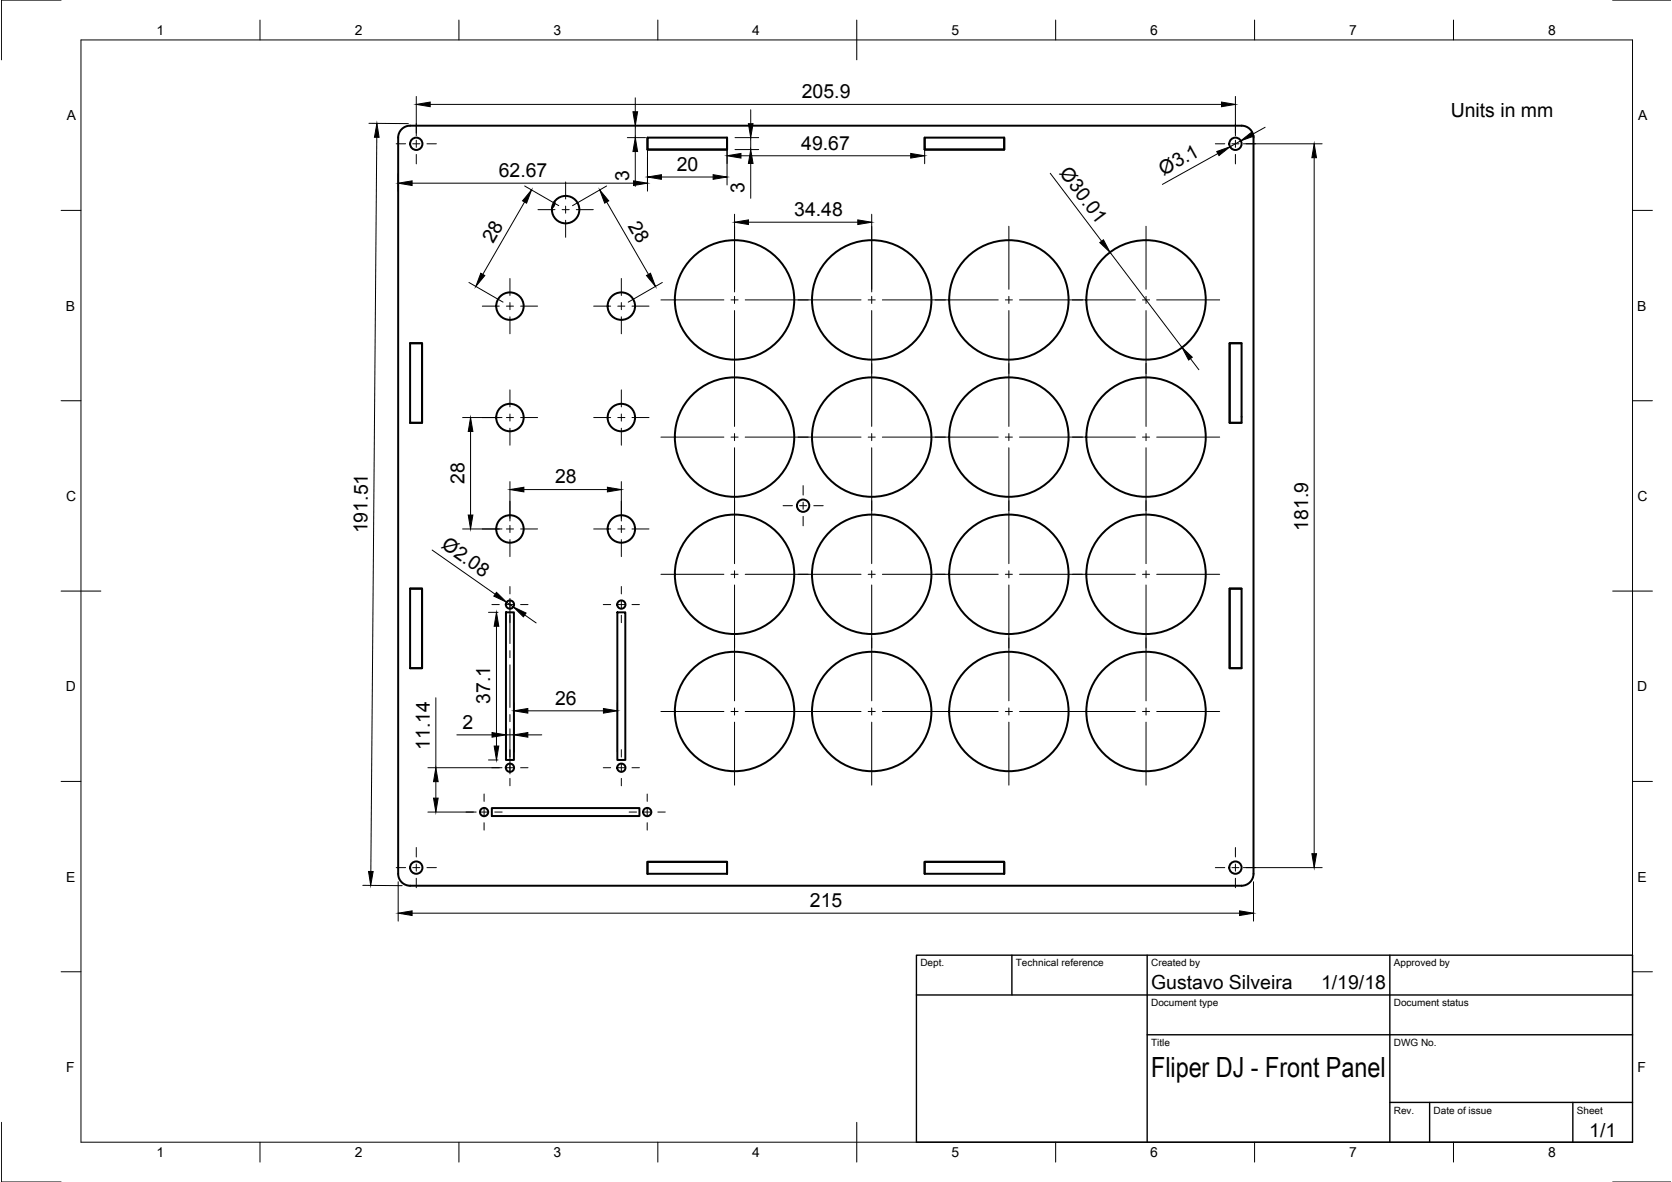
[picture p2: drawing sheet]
<svg xmlns="http://www.w3.org/2000/svg" width="420mm" height="297mm" viewBox="0 0 420 297" stroke-linecap="round" stroke-linejoin="round" font-family="sans-serif">
<g fill="none" stroke="#000" stroke-width=".5">
<path d="M100.7 32.7a2.99 2.99 0 0 1 2.3-1.1h209a3 3 0 0 1 3 3v184.9a3 3 0 0 1-3 3h-209a3 3 0 0 1-3-3v-184.9l.1-.7zM162.7 34.6v3h20v-3M162.7 34.6h20v3h-20zM232.3 34.6v3h20v-3M232.3 34.6h20v3h-20zM139.3 50.7l-.1 1-.5 .5M103 86.2h3.1v20h-3.1M103 86.2v20M103 86.2h3v20h-3M309 86.2h3v20h-3zM312 86.2h-3v20h3M103 147.9h3.1v20h-3.1"/>
<path d="M103 147.9v20M103 147.9h3v20h-3M127.1 153.8h2v37.1h-2zM155.1 153.8h2v37.1h-2zM309 147.9h3v20h-3zM312 147.9h-3v20h3M123.6 203h37.1v2h-37.1zM162.7 219.5v-3h20v3M162.7 219.5h20M232.3 219.5v-3h20v3M232.3 219.5h20"/>
<circle cx="104.6" cy="36.1" r="1.55"/>
<circle cx="310.4" cy="36.1" r="1.55"/>
<circle cx="142.1" cy="52.7" r="3.4"/>
<circle cx="128.1" cy="76.9" r="3.4"/>
<circle cx="156.1" cy="76.9" r="3.4"/>
<circle cx="184.6" cy="75.3" r="15"/>
<circle cx="219" cy="75.3" r="15"/>
<circle cx="253.5" cy="75.3" r="15"/>
<circle cx="288" cy="75.3" r="15"/>
<circle cx="128.1" cy="104.9" r="3.4"/>
<circle cx="156.1" cy="104.9" r="3.4"/>
<circle cx="184.6" cy="109.8" r="15"/>
<circle cx="219" cy="109.8" r="15"/>
<circle cx="253.5" cy="109.8" r="15"/>
<circle cx="288" cy="109.8" r="15"/>
<circle cx="128.1" cy="132.9" r="3.4"/>
<circle cx="156.1" cy="132.9" r="3.4"/>
<circle cx="201.8" cy="127" r="1.55"/>
<circle cx="128.1" cy="151.9" r="1.04"/>
<circle cx="156.1" cy="151.9" r="1.04"/>
<circle cx="184.6" cy="144.3" r="15"/>
<circle cx="219" cy="144.3" r="15"/>
<circle cx="253.5" cy="144.3" r="15"/>
<circle cx="288" cy="144.3" r="15"/>
<circle cx="184.6" cy="178.7" r="15"/>
<circle cx="219" cy="178.7" r="15"/>
<circle cx="253.5" cy="178.7" r="15"/>
<circle cx="288" cy="178.7" r="15"/>
<circle cx="128.1" cy="192.9" r="1.04"/>
<circle cx="156.1" cy="192.9" r="1.04"/>
<circle cx="104.6" cy="218" r="1.55"/>
<circle cx="121.6" cy="204" r="1.04"/>
<circle cx="162.6" cy="204" r="1.04"/>
<circle cx="310.4" cy="218" r="1.55"/>
</g>
<g fill="none" stroke="#000" stroke-width=".25">
<path d="M.4 .2v14.8M20.3 10h389.9v276.9h-389.9zM65.3 5v5M115.3 5v5M165.3 5v5M215.3 5v10M265.3 5v5M315.2 5v5M365.2 5v5M92.7 31l9.9 .1M94.7 34.5l-1.5 184.4M99.5 36.1h2.4"/>
<path d="M103.7 36.1h1.8M104.6 24.2v9.9M104.6 35.2v1.8M104.6 38.8v2.4M107.3 36.1h2.3M108.1 26.2h198.8M157.6 34.6h4.6M159.6 24.6v3.5M159.6 31.6v3M159.6 38.1v8.7M162.7 36.6v11.4M182.7 36.6v9.9"/>
<path d="M184.7 34.6h5.9M184.7 37.6h5.9M186.2 39.1h42.6M188.6 27.6v3.5M188.6 34.6v3M232.3 36.6v4.5M305.4 36.1h2.3M306 38.6l-13.9 7.7M309.5 36.1h1.8M310.4 24.2v9.9M310.4 35.2v1.8M310.4 38.8v2.4"/>
<path d="M311.8 35.4l-2.7 1.5M312.4 36.1h19.8M317.9 32l-3.1 1.7M330.2 39.6v174.9M15.3 52.9h5M100 43.6v4.4M103.5 46h55.7M131.8 50.7l-10.5 18.2M131.8 46.7l8.6 5M135.2 52.7h4.2M141.2 52.7h1.8M142.1 45.7v4.3"/>
<path d="M142.1 51.8v1.8M142.1 55.3v4.3M144.8 52.7h4.3M152.4 46.7l-8.5 5M152.4 50.7l10.5 18.2M166.2 44.5h13M184.6 53.8v19.5M188.1 55.8h27.4M188.6 41.1v8.7M219 53.8v19.5M253.5 56.8v15.9M263.9 43.5l12.9 17.1"/>
<path d="M288 56.8v15.9M410.2 52.9h5M117.8 71l8.6 4.9M121.2 76.9h4.3M127.2 76.9h1.8M128.1 70v4.2M128.1 76v1.8M128.1 79.6v4.3M130.8 76.9h4.3M149.2 76.9h4.2M155.2 76.9h1.8M156.1 70v4.2"/>
<path d="M156.1 76v1.8M156.1 79.6v4.3M158.8 76.9h4.3M166.1 75.3h15.8M166.4 71l-8.5 4.9M183.7 75.3h1.8M184.6 74.4v1.8M184.6 78v29.1M187.2 75.3h29.2M218.1 75.3h1.8M219 74.4v1.8M219 78v29.1"/>
<path d="M221.7 75.3h29.1M252.6 75.3h1.8M253.5 74.4v1.8M253.5 78v29.1M256.2 75.3h29.1M278.9 63.4l18.1 23.9M287.1 75.3h1.8M288 74.4v1.8M288 78v29.1M290.6 75.3h15.9M128.1 97.9v4.3M156.1 97.9v4.3"/>
<path d="M299.1 90.1l2.1 2.8M15.3 100.7h5M116.2 104.9h9.9M118.2 108.4v21M127.2 104.9h1.8M128.1 104v1.8M128.1 107.6v4.2M130.8 104.9h4.3M149.2 104.9h4.2M155.2 104.9h1.8M156.1 104v1.8M156.1 107.6v4.2"/>
<path d="M158.8 104.9h4.3M166.1 109.8h15.8M183.7 109.8h1.8M184.6 108.9v1.8M184.6 112.5v29.1M187.2 109.8h29.2M218.1 109.8h1.8M219 108.9v1.8M219 112.5v29.1M221.7 109.8h29.1M252.6 109.8h1.8M253.5 108.9v1.8"/>
<path d="M253.5 112.5v29.1M256.2 109.8h29.1M287.1 109.8h1.8M288 108.9v1.8M288 112.5v29.1M290.6 109.8h15.9M410.2 100.7h5M108.6 138.2l15.8 11.1M116.2 132.9h9.9M127.2 132.9h1.8M128.1 121v9.9M128.1 132v1.8"/>
<path d="M128.1 135.6v4.2M130.8 132.9h4.3M131.6 123h21M149.2 132.9h4.2M155.2 132.9h1.8M156.1 121v9.9M156.1 132v1.8M156.1 135.6v4.2M158.8 132.9h4.3M196.7 127h2.4M200.9 127h1.8M201.8 122v2.4"/>
<path d="M201.8 126.1v1.8M201.8 129.7v2.4M204.5 127h2.3M15.3 148.5h10M122.7 153.8h2.4M123.6 151.9h1.9M124.7 157.3v30.1M127.2 151.9h1.8M127.3 151.3l1.7 1.2M128.1 147.3v1.9M128.1 150.3v11.4M130.8 151.9h1.9"/>
<path d="M131.8 154.5l2.9 2M151.6 151.9h1.8M155.2 151.9h1.8M156.1 147.3v1.9M156.1 151v1.8M156.1 154.6v1.8M158.8 151.9h1.9M166.1 144.3h15.8M183.7 144.3h1.8M184.6 143.4v1.8M184.6 146.9v29.2M187.2 144.3h29.2"/>
<path d="M218.1 144.3h1.8M219 143.4v1.8M219 146.9v29.2M221.7 144.3h29.1M252.6 144.3h1.8M253.5 143.4v1.8M253.5 146.9v29.2M256.2 144.3h29.1M287.1 144.3h1.8M288 143.4v1.8M288 146.9v29.2M290.6 144.3h15.9"/>
<path d="M405.2 148.5h10M109.5 175.3v17.6M128.1 163.4v1.8M128.1 167v10.7M128.1 179.5v1.8M129.1 176.6v12.3M132.6 178.6h19M155.1 176.6v12.3M166.1 178.7h15.8M183.7 178.7h1.8M184.6 177.8v1.8M187.2 178.7h29.2"/>
<path d="M218.1 178.7h1.8M219 177.8v1.8M221.7 178.7h29.1M252.6 178.7h1.8M253.5 177.8v1.8M256.2 178.7h29.1M287.1 178.7h1.8M288 177.8v1.8M290.6 178.7h15.9M15.3 196.3h5M107.5 192.9h18.6M109.5 196.4v4.1"/>
<path d="M114.8 184.6h8.8M121.6 199.5v1.8M122.7 190.9h2.4M127.1 182.6v6.3M127.1 184.6h2M127.2 192.9h1.8M128.1 183.1v11.3M128.1 195.5v1.9M130.8 192.9h1.9M132.6 184.6h3.5M151.6 192.9h1.8M155.2 192.9h1.8"/>
<path d="M156.1 188.3v1.9M156.1 192v1.8M156.1 195.5v1.9M158.8 192.9h1.9M162.6 199.5v1.8M184.6 181.4v15.8M219 181.4v15.8M253.5 181.4v15.8M288 181.4v15.8M410.2 196.3h5M99.5 218h2.4M103.7 218h1.8"/>
<path d="M104.6 212.9v2.4M104.6 217.1v1.7M107.3 218h2.3M107.5 204h12.1M120.7 204h1.8M121.6 203.1v1.8M121.6 206.7v1.8M124.3 204h1.9M158.1 204h1.8M161.7 204h1.8M162.6 203.1v1.8M162.6 206.7v1.8"/>
<path d="M165.3 204h1.9M305.4 218h2.3M309.5 218h1.8M310.4 212.9v2.4M310.4 217.1v1.7M312.4 218h19.8M91.2 222.4l9.8 .1M100 221.5v9.9M103.5 229.4h208M104.6 220.6v2.4M310.4 220.6v2.4M315 221.5v9.9"/>
<path d="M15.3 244.1h5M410.2 244.1h5M.4 281.9v15h14.9M65.3 286.9v5M115.3 286.9v5M165.3 286.9v5M215.3 281.9v10M265.3 286.9v5M315.2 286.9v5M365.2 286.9v5M405.2 296.9h14.7"/>
</g>
<path d="M230.3 239.9h179.9v47h-179.9zM254.3 239.9v10M288.2 239.9v47M349.2 239.9v47M230.3 249.9h179.9M288.2 259.9h122M349.2 276.9h61M359.2 276.9v10M395.2 276.9v10" fill="none" stroke="#000" stroke-width=".35"/>
<g fill="#000" stroke="#000" stroke-width=".25">
<path d="M94.7 31l.6 3.5h-1.2zM104.6 26.2l3.5-.6v1.2zM159 28.1h1.2l-.6 3.5zM159.6 34.6l.6 3.5h-1.2zM182.7 39.1l3.5-.6v1.2zM188 31.1h1.2l-.6 3.5zM228.8 38.5l3.5 .6-3.5 .6zM305.7 38.1l3.4-1.2-2.8 2.2zM306.9 25.6l3.5 .6-3.5 .6zM311.8 35.4l2.7-2.2 .6 1zM330.2 36.1l.6 3.5h-1.2zM100 46l3.5-.6v1.2z"/>
<path d="M133.6 47.7l-1.3 3.3-1-.5zM150.7 47.7l2.3 2.8-1.1 .5zM159.2 45.4l3.5 .6-3.5 .6zM162.7 44.5l3.5-.6v1.2zM179.2 43.9l3.5 .6-3.5 .6zM188.6 37.6l.6 3.5h-1.2zM184.6 55.8l3.5-.6v1.2zM215.5 55.2l3.5 .6-3.5 .6zM120.8 68.6l1 .6-2.2 2.8zM162.4 69.2l1-.6 1.3 3.4zM276.3 60.9l1-.7 1.6 3.2zM297 87.3l2.6 2.4-.9 .7z"/>
<path d="M118.2 104.9l.6 3.5h-1.1zM117.7 129.4h1.1l-.6 3.5zM128.1 123l3.5-.6v1.2zM152.6 122.4l3.5 .6-3.5 .6zM124.7 153.8l.6 3.5h-1.1zM124.7 148.8l2.6 2.5-3.2-1.6zM129 152.5l3.2 1.5-.7 1zM129.1 178.6l3.5-.6v1.1zM151.6 178l3.5 .6-3.5 .5zM109.5 192.9l.6 3.5h-1.2zM123.6 184l3.5 .6-3.5 .6zM124.2 187.4h1.1l-.6 3.5z"/>
<path d="M129.1 184.6l3.5-.6v1.2zM92.6 218.9h1.2l-.6 3.5zM108.9 200.5h1.2l-.6 3.5zM329.6 214.5h1.2l-.6 3.5zM100 229.4l3.5-.6v1.2zM311.5 228.8l3.5 .6-3.5 .6z"/>
</g>
<text font-size="7" x="289.2" y="270.4">Fliper DJ - Front Panel</text>
<g font-size="4.9">
<text x="201.5" y="24.7">205.9</text>
<text x="364.5" y="29.4">Units in mm</text>
<text x="201.3" y="37.6">49.67</text>
<text x="125.3" y="44.5">62.67</text>
<text x="158.1" y="45.6" transform="rotate(-90 158.1 45.6)">3</text>
<text x="170" y="42.9">20</text>
<text x="266.1" y="43.5" transform="rotate(53 266.1 43.5)">Ø30.01</text>
<text x="292.4" y="44.2" transform="rotate(-29 292.4 44.2)">Ø3.1</text>
<text x="187.1" y="48.5" transform="rotate(-90 187.1 48.5)">3</text>
<text x="157.7" y="56.8" transform="rotate(60 157.7 56.8)">28</text>
<text x="199.6" y="54.3">34.48</text>
<text x="123.9" y="61.4" transform="rotate(-60 123.9 61.4)">28</text>
<text x="116.7" y="121.5" transform="rotate(-90 116.7 121.5)">28</text>
<text x="139.5" y="121.4">28</text>
<text x="92.3" y="134" transform="rotate(-90 92.3 134)">191.51</text>
<text x="110.6" y="137.5" transform="rotate(35 110.6 137.5)">Ø2.08</text>
<text x="328.7" y="133.3" transform="rotate(-90 328.7 133.3)">181.9</text>
<text x="123.2" y="176.8" transform="rotate(-90 123.2 176.8)">37.1</text>
<text x="139.5" y="177">26</text>
<text x="116.2" y="183.1">2</text>
<text x="108" y="188.4" transform="rotate(-90 108 188.4)">11.14</text>
<text x="203.5" y="227.9">215</text>
<text x="289.2" y="248.4">Gustavo Silveira</text>
<text x="331.9" y="248.4">1/19/18</text>
<text x="399.3" y="285.5">1/1</text>
</g>
<g font-size="3.5">
<text x="39.3" y="8.8">1</text>
<text x="89.1" y="8.8">2</text>
<text x="139.1" y="8.8">3</text>
<text x="189" y="8.8">4</text>
<text x="239.1" y="8.8">5</text>
<text x="289" y="8.8">6</text>
<text x="339" y="8.8">7</text>
<text x="389" y="8.8">8</text>
<text x="16.8" y="30.2">A</text>
<text x="411.6" y="30.2">A</text>
<text x="16.5" y="78">B</text>
<text x="411.4" y="78">B</text>
<text x="16.6" y="125.8">C</text>
<text x="411.4" y="125.8">C</text>
<text x="16.5" y="173.6">D</text>
<text x="411.4" y="173.6">D</text>
<text x="16.6" y="221.5">E</text>
<text x="411.4" y="221.5">E</text>
<text x="16.6" y="269.3">F</text>
<text x="411.4" y="269.3">F</text>
<text x="39.3" y="290.7">1</text>
<text x="89.1" y="290.7">2</text>
<text x="139.1" y="290.7">3</text>
<text x="189" y="290.7">4</text>
<text x="239.1" y="290.7">5</text>
<text x="289" y="290.7">6</text>
<text x="339" y="290.7">7</text>
<text x="389" y="290.7">8</text>
</g>
<g font-size="2.5">
<text x="231.3" y="242.7">Dept.</text>
<text x="255.3" y="242.7">Technical reference</text>
<text x="289.2" y="242.7">Created by</text>
<text x="350.2" y="242.7">Approved by</text>
<text x="289.2" y="252.7">Document type</text>
<text x="350.2" y="252.7">Document status</text>
<text x="289.2" y="262.7">Title</text>
<text x="350.2" y="262.7">DWG No.</text>
<text x="350.2" y="279.7">Rev.</text>
<text x="360.2" y="279.7">Date of issue</text>
<text x="396.2" y="279.7">Sheet</text>
</g>
</svg>
